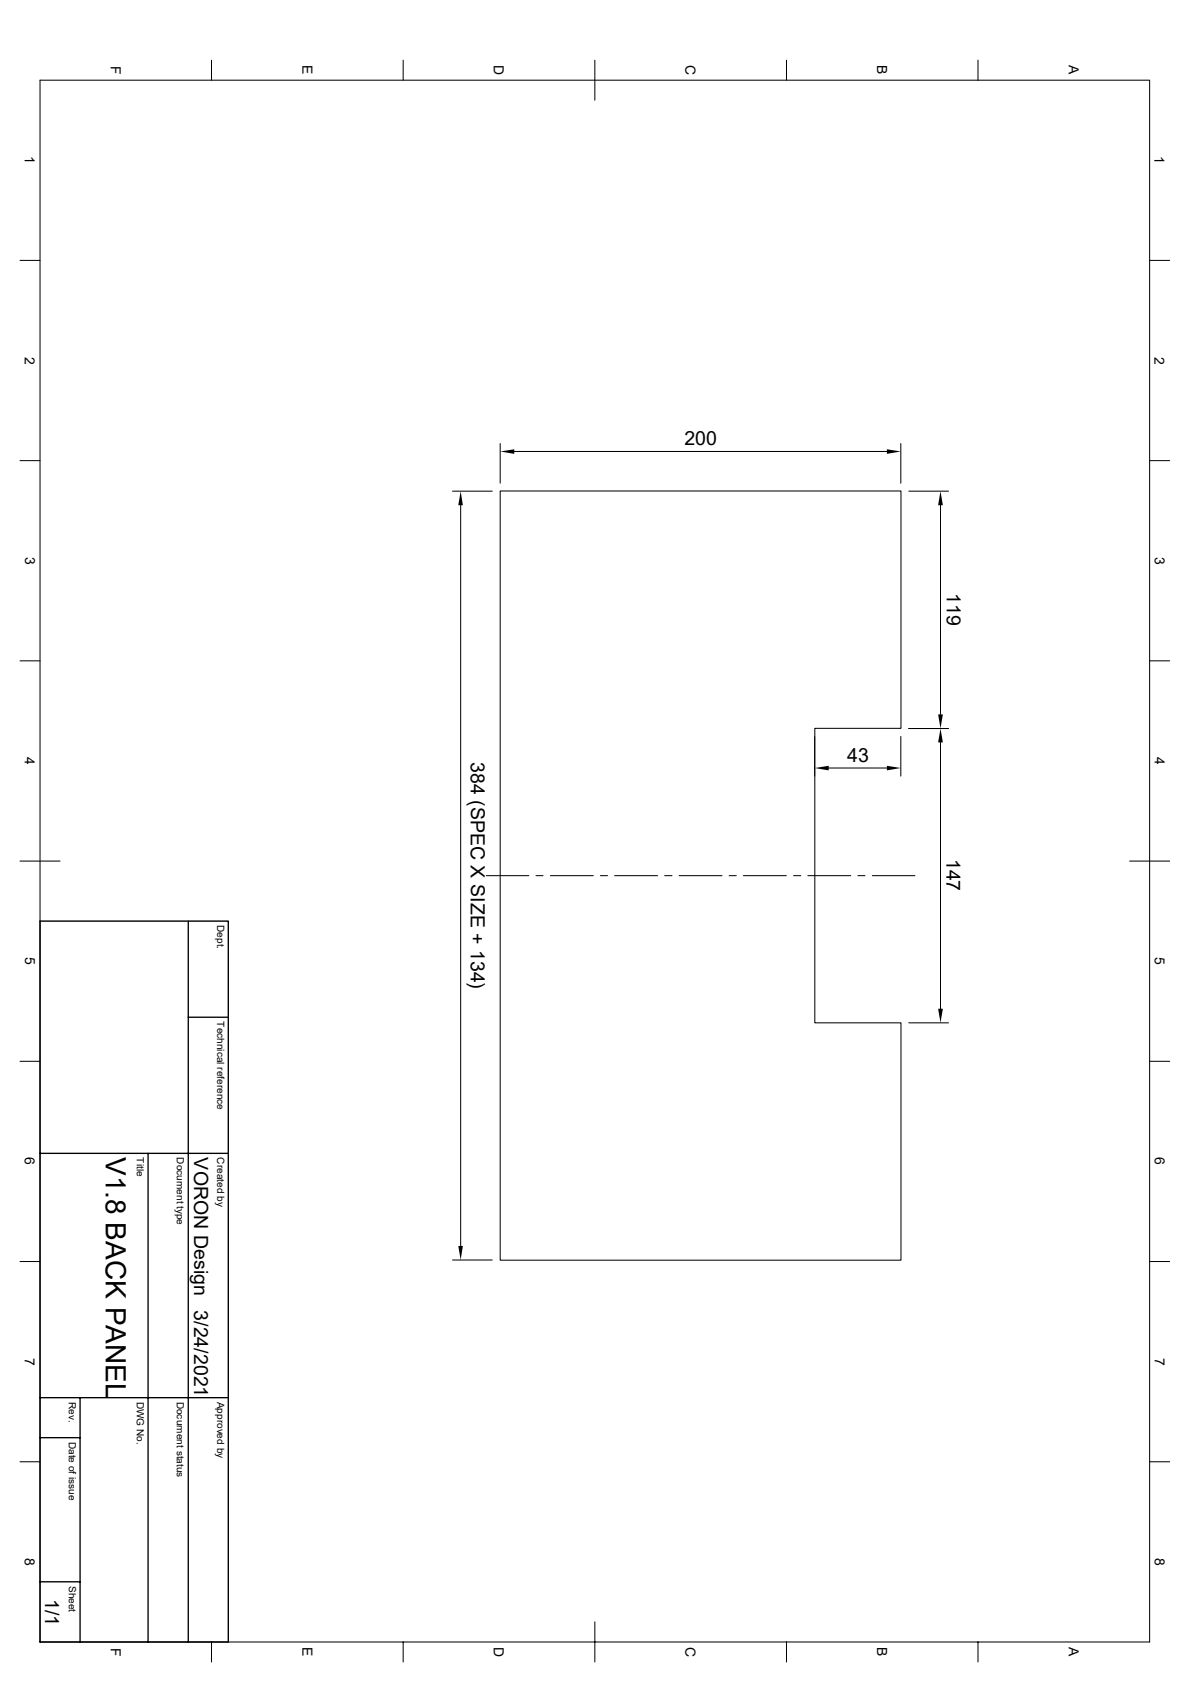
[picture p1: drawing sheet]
<svg xmlns="http://www.w3.org/2000/svg" width="297mm" height="420mm" viewBox="0 0 297 420" stroke-linecap="round" stroke-linejoin="round" font-family="sans-serif">
<g fill="none" stroke="#000" stroke-width=".25">
<path d="M52.8 15v5M100.6 15v5M148.5 15v10M196.3 15v5M244.1 15v5M10 20h276.9v390h-276.9zM5 65h5M286.9 65h5M5 115h5M124.8 110.7v9.9M128.4 112.7h93M224.8 110.7v9.9"/>
<path d="M286.9 115h5M112.9 122.6h10M115 126.2v184.9M124.8 122.6h100.1v59.3h-21.5v73.5h21.5v59.3h-100.1zM226.8 122.6h9.9M234.7 126.2v52.2M5 165h5M286.9 165h5M203.3 183.9v9.9M206.8 191.8h14.6M224.8 183.9v9.9M226.8 181.9h9.9"/>
<path d="M234.7 185.4v66.5M5 215h10M121.4 218.7h10.6M133.8 218.7h1.8M137.4 218.7h10.7M149.9 218.7h1.7M153.4 218.7h10.7M165.9 218.7h1.8M169.5 218.7h10.7M182 218.7h1.8M185.5 218.7h10.8M198.1 218.7h1.8"/>
<path d="M201.6 218.7h10.7M214.1 218.7h1.8M217.7 218.7h10.6M281.9 215h10M226.8 255.4h9.9M5 265h5M286.9 265h5M5 315h5M112.9 314.6h10M286.9 315h5M5 365h5M286.9 365h5"/>
<path d="M52.8 410v5M100.6 410v5M148.5 405v10M196.3 410v5M244.1 410v5"/>
</g>
<path d="M10 230h47v180h-47zM47 230v180M47 254h10M10 288h47M37 288v122M10 359h10M10 349h47M20 349v61M10 395h10" fill="none" stroke="#000" stroke-width=".34"/>
<path d="M124.8 112.7l3.6-.5v1.1zM221.4 112.2l3.4 .5-3.4 .6zM115 122.6l.5 3.6h-1.1zM234.7 122.6l.6 3.6h-1.2zM234.1 178.4h1.2l-.6 3.5zM203.3 191.8l3.5-.6v1.2zM221.4 191.2l3.4 .6-3.4 .6zM234.7 181.9l.6 3.5h-1.2zM234.1 251.9h1.2l-.6 3.5zM114.4 311.1h1.1l-.5 3.5z" fill="#000"/>
<text font-size="7" x="26.4" y="289" transform="rotate(90 26.4 289)">V1.8 BACK PANEL</text>
<g font-size="4.9">
<text x="170.8" y="111.2">200</text>
<text x="236.3" y="148" transform="rotate(90 236.3 148)">119</text>
<text x="117.5" y="190.3" transform="rotate(90 117.5 190.3)">384 (SPEC X SIZE + 134)</text>
<text x="211.5" y="190.2">43</text>
<text x="236.2" y="214.4" transform="rotate(90 236.2 214.4)">147</text>
<text x="48.4" y="289" transform="rotate(90 48.4 289)">VORON Design</text>
<text x="48.4" y="327.2" transform="rotate(90 48.4 327.2)">3/24/2021</text>
<text x="11.3" y="399.2" transform="rotate(90 11.3 399.2)">1/1</text>
</g>
<g font-size="3.5">
<text x="27.6" y="16.5" transform="rotate(90 27.6 16.5)">F</text>
<text x="75.5" y="16.3" transform="rotate(90 75.5 16.3)">E</text>
<text x="123.3" y="16.3" transform="rotate(90 123.3 16.3)">D</text>
<text x="171.1" y="16.3" transform="rotate(90 171.1 16.3)">C</text>
<text x="218.9" y="16.3" transform="rotate(90 218.9 16.3)">B</text>
<text x="266.8" y="16.3" transform="rotate(90 266.8 16.3)">A</text>
<text x="6.2" y="39" transform="rotate(90 6.2 39)">1</text>
<text x="288.2" y="39" transform="rotate(90 288.2 39)">1</text>
<text x="6.2" y="89" transform="rotate(90 6.2 89)">2</text>
<text x="288.2" y="89" transform="rotate(90 288.2 89)">2</text>
<text x="6.3" y="139" transform="rotate(90 6.3 139)">3</text>
<text x="288.2" y="139" transform="rotate(90 288.2 139)">3</text>
<text x="6.2" y="189" transform="rotate(90 6.2 189)">4</text>
<text x="288.2" y="189" transform="rotate(90 288.2 189)">4</text>
<text x="6.3" y="239" transform="rotate(90 6.3 239)">5</text>
<text x="288.2" y="239" transform="rotate(90 288.2 239)">5</text>
<text x="6.2" y="289" transform="rotate(90 6.2 289)">6</text>
<text x="288.2" y="289" transform="rotate(90 288.2 289)">6</text>
<text x="6.2" y="339" transform="rotate(90 6.2 339)">7</text>
<text x="288.2" y="339" transform="rotate(90 288.2 339)">7</text>
<text x="6.2" y="389" transform="rotate(90 6.2 389)">8</text>
<text x="288.2" y="389" transform="rotate(90 288.2 389)">8</text>
<text x="27.6" y="411.4" transform="rotate(90 27.6 411.4)">F</text>
<text x="75.5" y="411.3" transform="rotate(90 75.5 411.3)">E</text>
<text x="123.3" y="411.2" transform="rotate(90 123.3 411.2)">D</text>
<text x="171.1" y="411.2" transform="rotate(90 171.1 411.2)">C</text>
<text x="218.9" y="411.3" transform="rotate(90 218.9 411.3)">B</text>
<text x="266.8" y="411.3" transform="rotate(90 266.8 411.3)">A</text>
</g>
<g font-size="2.5">
<text x="54.2" y="231" transform="rotate(90 54.2 231)">Dept.</text>
<text x="54.2" y="255" transform="rotate(90 54.2 255)">Technical reference</text>
<text x="34.2" y="289" transform="rotate(90 34.2 289)">Title</text>
<text x="44.2" y="289" transform="rotate(90 44.2 289)">Document type</text>
<text x="54.2" y="289" transform="rotate(90 54.2 289)">Created by</text>
<text x="17.2" y="350" transform="rotate(90 17.2 350)">Rev.</text>
<text x="34.2" y="350" transform="rotate(90 34.2 350)">DWG No.</text>
<text x="44.2" y="350" transform="rotate(90 44.2 350)">Document status</text>
<text x="54.2" y="350" transform="rotate(90 54.2 350)">Approved by</text>
<text x="17.2" y="360" transform="rotate(90 17.2 360)">Date of issue</text>
<text x="17.2" y="396" transform="rotate(90 17.2 396)">Sheet</text>
</g>
</svg>
